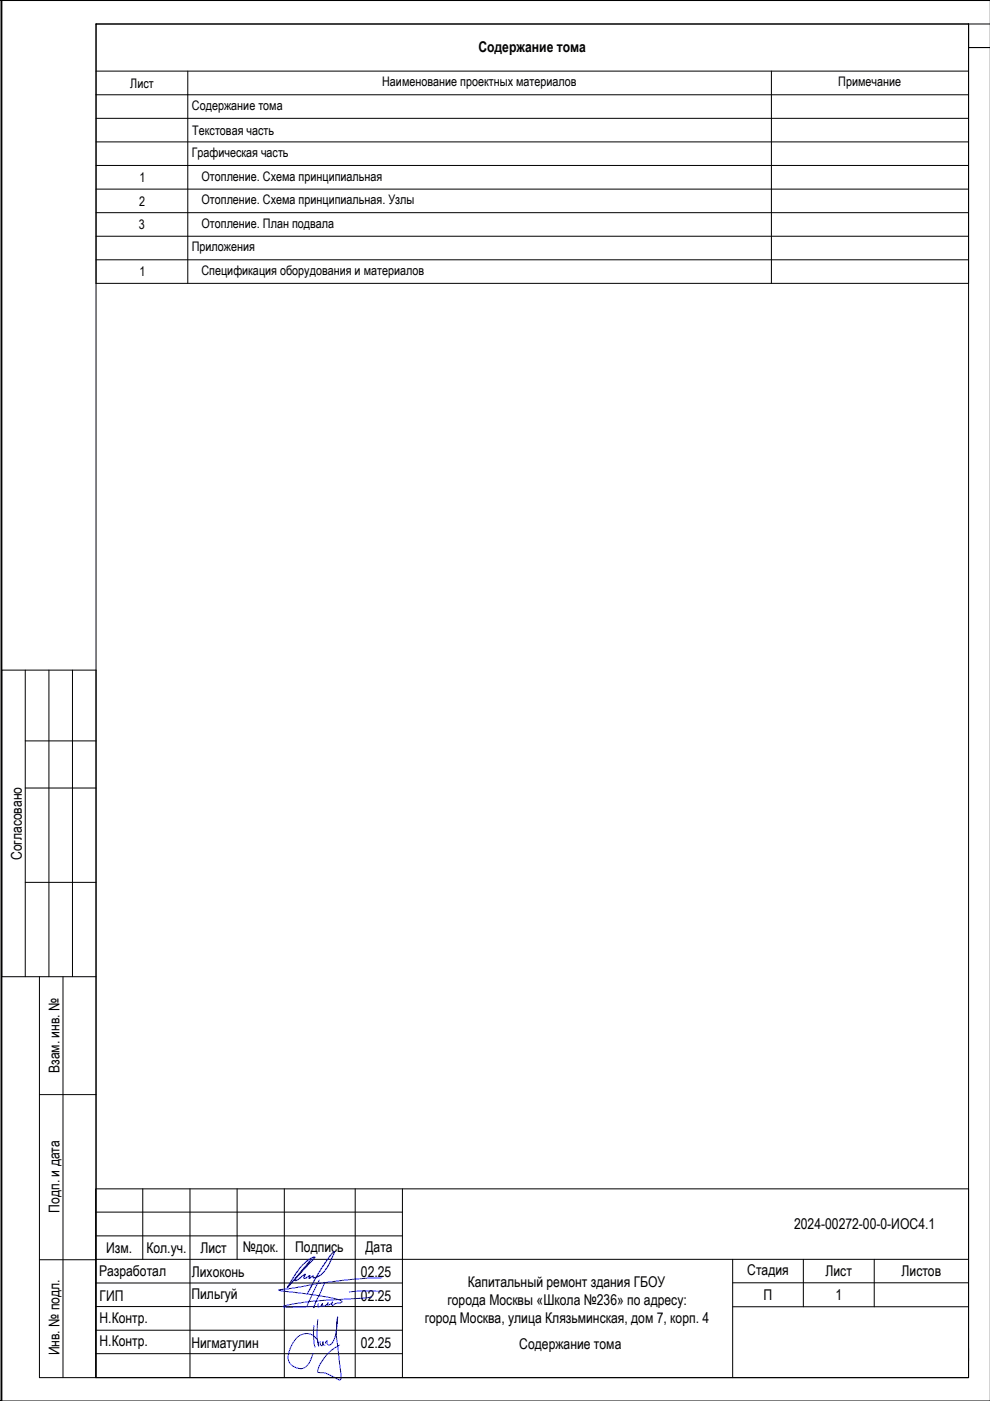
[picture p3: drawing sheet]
<svg xmlns="http://www.w3.org/2000/svg" width="210mm" height="297mm" viewBox="0 0 210 297" stroke-linecap="round" stroke-linejoin="round" font-family="sans-serif">
<g fill="none" stroke="#000" stroke-width=".21">
<path d="M.4 .1h209.6h-209.6v296.9zM20.4 5.1h185v287h-185zM5.4 142.1v65M5.4 157.1h15M10.4 142.1v65M15.4 142.1v65M5.4 167.1h15M5.4 187.1h15M8.4 207.1v85h12v-150h-20v65h20M13.4 207.1v85M8.4 232.1h12M20.3 252.1h185.1v40h-185.1z"/>
<path d="M20.3 257h65M30.3 252.1v14.9M40.3 252.1v40M50.3 252.1v14.9M60.3 252.1v40M75.3 252.1v40M85.3 252.1v40M8.4 267.1h12M20.3 267h185.1M20.3 272h65M20.3 277h65M20.3 262h65"/>
<path d="M155.3 272h50.1M155.3 277.1h50.1M155.3 267v25.1M170.3 267v10.1M185.4 267v10.1M20.3 287h65M20.3 282h65M205.4 285.9v2.6"/>
</g>
<path d="M67.4 279.7l-.2 3.8 .4 1.9a2.65 2.65 0 0 0-1.9-2.6 2.65 2.65 0 0 0-3 1.2 6.5 6.5 0 0 0-1.6 4.3 2.54 2.54 0 0 0 3.8 1.4l.7-.9 .8-1.8M67.7 271.4l-2.6 5.6M68.9 271.9l-2.4 5.4 .1-.3h-.6l-4.6 .2-1.4-.2 4.1-.8a113.5 113.5 0 0 1 12.7-.9l1.9-.3M80.6 273.8l-4.1-.1-2.4 .2M81 270.9a128.9 128.9 0 0 0-20.4 2.4l-1.5 .2 3.2 .5a64.8 64.8 0 0 1 9.2 1.5l1 .4a1.2 1.2 0 0 1-1.3 .4l-.6 .5a.39 .39 0 0 1-.3-.4 .39 .39 0 0 1 .2-.3 1.05 1.05 0 0 1-1.1 .5l.2-.3a1.01 1.01 0 0 1-1.4 .5l.2-.4a.93 .93 0 0 1-1 .7l.1-.7M66.5 281.1v2.2l.3 2.3M67.9 284.5l.2 .8a.58 .58 0 0 0 .4-.8v.1a.47 .47 0 0 0 .4 .6M69 284.7l.3-.5v.5a.6 .6 0 0 0 .6 .5 .6 .6 0 0 0 .6-.6 12.9 12.9 0 0 0 1.1-5.3v-.1a22.1 22.1 0 0 0 .2 7.8l.5 5.1-.1 .4-.2 .1-1-.5a6.1 6.1 0 0 0-3.6-1.2 4.2 4.2 0 0 1 1.3-3l1.5-1.6 1.8-1.1" fill="none" stroke="#00f" stroke-width=".21"/>
<!-- layer: 0 -->
<path d="M66 267l-5.1 6 .9-1.5a10.2 10.2 0 0 1 4.6-4.9l.3-.1-4 4.7a.19 .19 0 0 0-.2 .2 .19 .19 0 0 0 .3 .1l1.9-1.3v.1l-.3 .6 .1 .1 1.1-.5-.1 .5h.2l.7-.5a.26 .26 0 0 0 0 .4 .26 .26 0 0 0 .4 0 3.6 3.6 0 0 0 2.6-2.2l1.1-2.2 .3-1.1a21.1 21.1 0 0 0-3.7 5.3l-1.9 3.6" fill="none" stroke="#00f" stroke-width=".25"/>
<g fill="none" stroke="#000" stroke-width=".21">
<path d="M20.4 15.1h185M39.8 15.1v45M163.6 15.1v45M205.4 10.1h.1M205.4 5.1v55h-185v-55h189.6M205.4 10.1h4.6M210 .1h-210v296.9h210M20.4 20.1h185M20.4 25.1h185M20.4 30.1h185M20.4 35.1h185M20.4 40.1h185"/>
<path d="M20.4 45.1h185M20.4 50.1h185M20.4 55.1h185"/>
</g>
<g font-size="3.1">
<text x="101.4" y="10.9">Содержание тома</text>
<text x="4.6" y="182.4" transform="rotate(-90 4.6 182.4)">Согласовано</text>
<text x="12.6" y="227.5" transform="rotate(-90 12.6 227.5)">Взам. инв. №</text>
<text x="12.6" y="257.1" transform="rotate(-90 12.6 257.1)">Подп. и дата</text>
<text x="168.4" y="260.7">2024-00272-00-0-ИОС4.1</text>
<text x="22.5" y="265.6">Изм.</text>
<text x="31" y="265.6">Кол.уч.</text>
<text x="42.5" y="265.6">Лист</text>
<text x="51.5" y="265.4">№док.</text>
<text x="62.6" y="265.4">Подпись</text>
<text x="77.5" y="265.4">Дата</text>
<text x="21" y="270.5">Разработал</text>
<text x="21.1" y="275.8">ГИП</text>
<text x="40.6" y="275.4">Пильгуй</text>
<text x="40.7" y="270.8">Лихоконь</text>
<text x="76.5" y="270.7">02.25</text>
<text x="76.5" y="275.8">02.25</text>
<text x="99.2" y="272.9">Капитальный ремонт здания ГБОУ</text>
<text x="158.4" y="270.4">Стадия</text>
<text x="161.9" y="275.6">П</text>
<text x="175" y="270.6">Лист</text>
<text x="177.1" y="275.6">1</text>
<text x="191.2" y="270.6">Листов</text>
<text x="21.1" y="280.4">Н.Контр.</text>
<text x="90" y="280.4">город Москва, улица Клязьминская, дом 7, корп. 4</text>
<text x="94.9" y="276.7">города Москвы «Школа №236» по адресу:</text>
<text x="12.6" y="287.4" transform="rotate(-90 12.6 287.4)">Инв. № подл.</text>
<text x="21.1" y="285.5">Н.Контр.</text>
<text x="40.6" y="285.8">Нигматулин</text>
<text x="76.5" y="285.8">02.25</text>
<text x="110.1" y="286.1">Содержание тома</text>
</g>
<g font-size="2.8">
<text x="27.6" y="18.6">Лист</text>
<text x="40.7" y="23.3">Содержание тома</text>
<text x="81" y="18.3">Наименование проектных материалов</text>
<text x="177.7" y="18.3">Примечание</text>
<text x="40.8" y="28.6">Текстовая часть</text>
<text x="40.6" y="33.3">Графическая часть</text>
<text x="29.5" y="38.6">1</text>
<text x="42.7" y="38.3">Отопление. Схема принципиальная</text>
<text x="29.5" y="43.6">2</text>
<text x="42.7" y="43.3">Отопление. Схема принципиальная. Узлы</text>
<text x="29.5" y="48.6">3</text>
<text x="40.6" y="53.3">Приложения</text>
<text x="42.7" y="48.4">Отопление. План подвала</text>
<text x="29.5" y="58.6">1</text>
<text x="42.7" y="58.3">Спецификация оборудования и материалов</text>
</g>
</svg>
